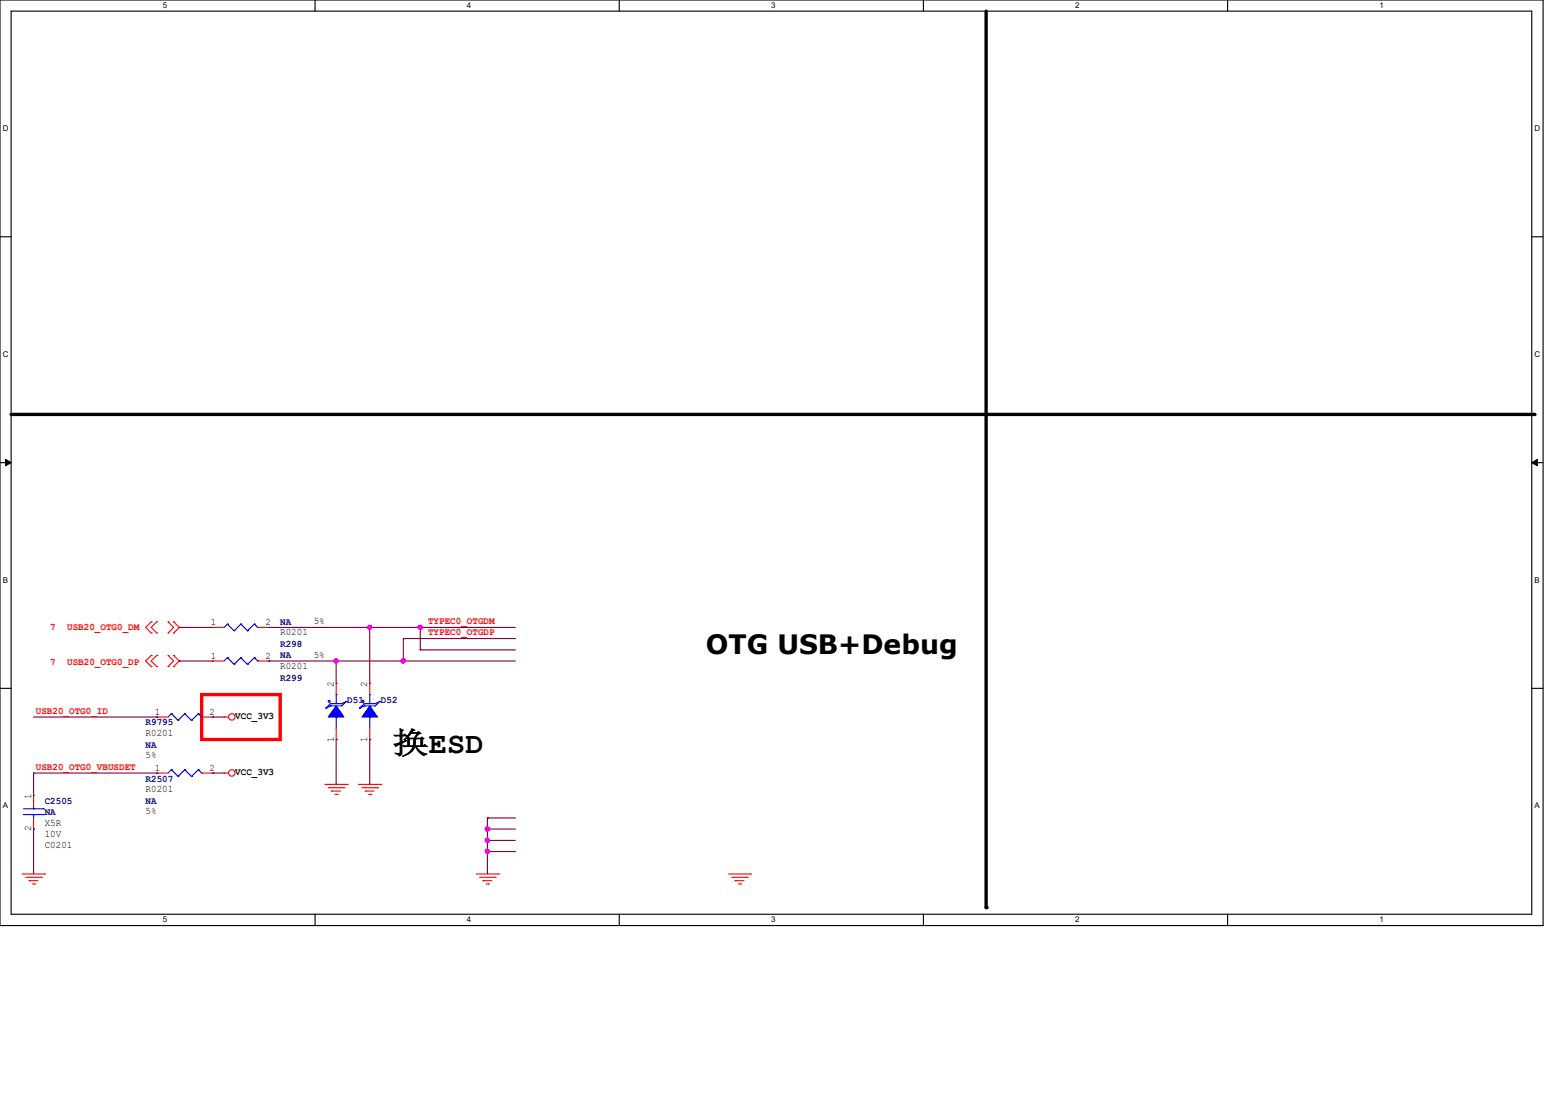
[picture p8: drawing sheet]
<svg xmlns="http://www.w3.org/2000/svg" width="297mm" height="210mm" viewBox="0 0 297 210" stroke-linecap="round" stroke-linejoin="round" font-family="sans-serif">
<path d="M0 0h293.8v176.2h-293.8zM2.1 2.1h289.5v172h-289.5z" fill="none" stroke="#000" stroke-width=".21"/>
<g fill="#fff">
<path d="M31 .2h.8v1.7h-.8z"/>
<path d="M31 174.3h.8v1.7h-.8z"/>
</g>
<path d="M60 0v2.1M60 174.1v2.1" fill="none" stroke="#000" stroke-width=".21"/>
<g fill="#fff">
<path d="M88.9 .2h.8v1.7h-.8z"/>
<path d="M88.9 174.3h.8v1.7h-.8z"/>
</g>
<path d="M117.9 0v2.1M117.9 174.1v2.1" fill="none" stroke="#000" stroke-width=".21"/>
<g fill="#fff">
<path d="M146.8 .2h.8v1.7h-.8z"/>
<path d="M146.8 174.3h.8v1.7h-.8z"/>
</g>
<path d="M175.8 0v2.1M175.8 174.1v2.1" fill="none" stroke="#000" stroke-width=".21"/>
<g fill="#fff">
<path d="M204.7 .2h.8v1.7h-.8z"/>
<path d="M204.7 174.3h.8v1.7h-.8z"/>
</g>
<path d="M233.7 0v2.1M233.7 174.1v2.1" fill="none" stroke="#000" stroke-width=".21"/>
<g fill="#fff">
<path d="M262.6 .2h.8v1.7h-.8z"/>
<path d="M262.6 174.3h.8v1.7h-.8z"/>
<path d="M.6 23.6h1v1.7h-1z"/>
<path d="M292.2 23.6h1v1.7h-1z"/>
<path d="M.6 66.5h1v1.7h-1z"/>
<path d="M292.2 66.5h1v1.7h-1z"/>
</g>
<path d="M0 45.1h2.1M291.6 45.1h2.2" fill="none" stroke="#000" stroke-width=".21"/>
<g fill="#fff">
<path d="M.6 109.6h.9v1.7h-.9z"/>
<path d="M292.2 109.6h1v1.7h-1z"/>
</g>
<path d="M0 88.1h2.1M291.6 88.1h2.2" fill="none" stroke="#000" stroke-width=".21"/>
<path d="M1.1 87.5l1 .6-1 .6zM291.6 88.1l1.1-.6v1.2z" fill="#000" stroke="#000" stroke-width=".19"/>
<g fill="#fff">
<path d="M.6 152.5h.9v1.7h-.9z"/>
<path d="M292.2 152.5h1v1.7h-1z"/>
</g>
<path d="M0 131.1h2.1M291.6 131.1h2.2" fill="none" stroke="#000" stroke-width=".21"/>
<path d="M187.7 2.1v170.7M2.1 78.9h290" fill="none" stroke="#000" stroke-width=".64"/>
<g fill="#000">
<circle cx="187.7" cy="78.9" r=".32"/>
<circle cx="292.1" cy="78.9" r=".32"/>
<circle cx="187.7" cy="172.8" r=".32"/>
</g>
<path d="M38.4 132.2h14.9v8.6h-14.9z" fill="none" stroke="#f00" stroke-width=".64"/>
<g fill="none" stroke="#f00" stroke-width=".21">
<path d="M28.8 118.4h.1M28.8 118.4l-1.1 1.1 1.1 1M29.8 118.4h.1M29.8 118.4l-1 1.1 1 1M32 118.4h.1M32 118.4l1.1 1.1-1.1 1M33.1 118.4h.1M33.1 118.4l1 1.1-1 1M40.5 119.5h.1M40.5 119.5h2.2M49.1 119.5h2.1M51.2 119.5h.1"/>
<path d="M28.8 124.8h.1M28.8 126.9h.1M28.8 120.5h.1M28.8 124.8l-1.1 1.1 1.1 1M29.8 124.8h.1M29.8 126.9h.1M29.8 120.5h.1M29.8 136.5h.1M29.8 136.5h2.2M29.8 124.8l-1 1.1 1 1M32 124.8h.1M32 126.9h.1"/>
<path d="M32 120.5h.1M32 124.8l1.1 1.1-1.1 1M33.1 126.9h.1M33.1 124.8h.1M33.1 120.5h.1M33.1 124.8l1 1.1-1 1M38.4 136.5h2.1M40.5 136.5h.1M40.5 125.9h.1M40.5 125.9h2.2M42.7 136.5h.1M42.7 136.5h.8"/>
<path d="M49.1 125.9h2.1M51.2 125.9h.1M64 130.1h.1M64 130.1v2.1M64 138.7v2.1M70.4 130.1h.1M70.4 130.1v2.1M70.4 138.7v2.1M6.4 151.5h.1M6.4 157.9h.1M6.4 151.5v2.1M6.4 155.7v2.2"/>
<path d="M29.8 147.2h.1M29.8 147.2h2.2M38.4 147.2h2.1M40.5 147.2h.1M42.7 147.2h.1M42.7 147.2h.8M61.8 149.4h4.3M62.5 150h3M63.1 150.6h.1M63.1 150.6h1.8M63.8 151.3h.4M64 140.8h.1"/>
<path d="M64.2 151.3h.1M65.5 150h.1M66.1 149.4h.1M68.2 149.4h4.3M68.9 150h3M69.6 150.6h.1M69.6 150.6h1.6M70.2 151.3h.4M70.4 140.8h.1M70.6 151.3h.1M71.9 150h.1M72.5 149.4h.1"/>
<path d="M4.2 166.4h4.3M4.9 167h3M5.5 167.7h.1M5.5 167.7h1.7M6.2 168.3h.4M6.6 168.3h.1M7.9 167h.1M8.5 166.4h.1M90.7 166.4h4.2M91.3 167h3M91.9 167.7h.1M91.9 167.7h1.7"/>
<path d="M92.6 168.3h.4M93 168.3h.1M94.3 167h.1M94.9 166.4h.1M138.7 166.4h4.2M139.3 167h3M140 167.7h.1M140 167.7h1.6M140.6 168.3h.4M141 168.3h.1M142.3 167h.1M142.9 166.4h.1"/>
<circle cx="44.1" cy="136.5" r=".61"/>
<circle cx="44.1" cy="147.2" r=".61"/>
</g>
<g fill="none" stroke="#00f" stroke-width=".21">
<path d="M43.3 118.8h.1M43.3 118.8l-.6 .7M43.3 118.8l1.3 1.3M45.8 118.8h.1M45.8 118.8l-1.2 1.3M45.8 118.8l1.3 1.3M48.4 118.8h.1M48.4 118.8l-1.3 1.3M48.4 118.8l.7 .7M49.1 119.5h.1M32.6 135.9h.1M32.6 135.9l-.6 .6"/>
<path d="M32.6 135.9l1.3 1.3M33.9 137.2h.1M35.2 135.9h.1M35.2 135.9l-1.3 1.3M35.2 135.9l1.2 1.3M36.4 137.2h.1M37.8 135.9h.1M37.8 135.9l-1.4 1.3M37.8 135.9l.6 .6M38.4 136.5h.1M43.3 125.2h.1M43.3 125.2l-.6 .7"/>
<path d="M43.3 125.2l1.3 1.3M44.6 120.1h.1M44.6 126.5h.1M45.8 125.2h.1M45.8 125.2l-1.2 1.3M45.8 125.2l1.3 1.3M47.1 120.1h.1M47.1 126.5h.1M48.4 125.2h.1M48.4 125.2l-1.3 1.3M48.4 125.2l.7 .7M49.1 125.9h.1"/>
<path d="M62.1 134.8h.1M62.9 134h.1M62.9 134.4h.1M62.9 134l-.8 .8M62.9 134.4l-.8 .4M64 136.5h.1M64 132.2h.1M64 132.2v1.8M64 136.5v2.2M65.9 133.6h.1M65.9 133.6l-.8 .4h-2.2M65.9 133.6l-.8 .8h-2.2"/>
<path d="M68.5 134.8h.1M69.3 134h.1M69.3 134.4h.1M69.3 134l-.8 .8M69.3 134.4l-.8 .4M70.4 136.5h.1M70.4 132.2h.1M70.4 132.2v1.8M70.4 136.5v2.2M72.3 133.6h.1M72.3 133.6l-.8 .4h-2.2M72.3 133.6l-.8 .8h-2.2"/>
<path d="M4.4 155.1h3.9M4.4 154h3.9M6.4 154h.1M6.4 155.1h.1M6.4 153.6v.4M6.4 155.1v.6M8.3 155.1h.1M8.3 154h.1M32.6 146.6h.1M32.6 146.6l-.6 .6M32.6 146.6l1.3 1.2M33.9 147.8h.1"/>
<path d="M35.2 146.6h.1M35.2 146.6l-1.3 1.2M35.2 146.6l1.2 1.2M36.4 147.8h.1M37.8 146.6h.1M37.8 146.6l-1.4 1.2M37.8 146.6l.6 .6M38.4 147.2h.1"/>
<circle cx="62.7" cy="133.5" r=".19"/>
<circle cx="69.1" cy="133.5" r=".19"/>
</g>
<g fill="#00f" stroke="#00f" stroke-width=".21">
<path d="M64 134.4l1.5 2.1h-3z" fill-rule="evenodd"/>
<path d="M70.4 134.4l1.5 2.1h-3z" fill-rule="evenodd"/>
</g>
<g fill="none" stroke="#7f003f" stroke-width=".21">
<path d="M34.1 119.5h.1M34.1 119.5h6.4M51.2 119.5h.1M51.2 119.5h46.9M70.4 119.5h.1M70.4 119.5v10.6M80 119.5h.1M80 119.5v4.2M6.4 136.5h23.4M29.8 136.5h.1M34.1 125.9h.1M34.1 125.9h6.4"/>
<path d="M40.5 136.5h.1M40.5 136.5h2.2M51.2 125.9h.1M51.2 125.9h46.9M64 125.9h.1M64 125.9v4.2M76.8 121.6h.1M76.8 125.9h.1M76.8 121.6v4.3M76.8 121.6h21.3M80 123.7h.1M80 123.7h18.1"/>
<path d="M6.4 147.2h.1M6.4 157.9h.1M6.4 147.2h23.4M6.4 147.2v4.3M6.4 157.9v8.5M29.8 147.2h.1M40.5 147.2h.1M40.5 147.2h2.2M64 140.8h.1M64 140.8v8.6M70.4 140.8h.1M70.4 140.8v8.6"/>
<path d="M92.8 155.7h.1M92.8 157.9h.1M92.8 155.7v10.7M92.8 155.7h5.3M92.8 157.9h5.3M92.8 160h.1M92.8 162.1h.1M92.8 160h5.3M92.8 162.1h5.3"/>
</g>
<g fill="#f0f" stroke="#f0f" stroke-width=".21">
<circle cx="80" cy="119.4" r=".4"/>
<circle cx="70.4" cy="119.4" r=".4"/>
<circle cx="76.8" cy="125.8" r=".4"/>
<circle cx="64" cy="125.8" r=".4"/>
<circle cx="92.8" cy="157.8" r=".4"/>
<circle cx="92.8" cy="160" r=".4"/>
<circle cx="92.8" cy="162.1" r=".4"/>
</g>
<text font-size="5.8" x="74.7" y="143.5">换ESD</text>
<text font-size="5.1" x="134.4" y="124.5">OTG USB+Debug</text>
<g font-size="1.9">
<text x="40.1" y="119">1</text>
<text x="50.5" y="119">2</text>
<text x="59.7" y="118.8">5%</text>
<text x="40.1" y="125.4">1</text>
<text x="50.5" y="125.4">2</text>
<text x="53.3" y="120.9">R0201</text>
<text x="59.7" y="125.2">5%</text>
<text x="53.3" y="127.3">R0201</text>
<text x="63.5" y="130.8" transform="rotate(-90 63.5 130.8)">2</text>
<text x="69.9" y="130.8" transform="rotate(-90 69.9 130.8)">2</text>
<text x="29.5" y="136.1">1</text>
<text x="39.9" y="136.1">2</text>
<text x="44.8" y="136.9">VCC_3V3</text>
<text x="27.7" y="140.2">R0201</text>
<text x="63.5" y="141.2" transform="rotate(-90 63.5 141.2)">1</text>
<text x="69.9" y="141.2" transform="rotate(-90 69.9 141.2)">1</text>
<text x="27.7" y="144.4">5%</text>
<text x="29.5" y="146.7">1</text>
<text x="39.9" y="146.7">2</text>
<text x="44.8" y="147.5">VCC_3V3</text>
<text x="5.9" y="152.1" transform="rotate(-90 5.9 152.1)">1</text>
<text x="27.7" y="150.8">R0201</text>
<text x="27.7" y="155.1">5%</text>
<text x="5.9" y="158.3" transform="rotate(-90 5.9 158.3)">2</text>
<text x="8.5" y="161.5">C0201</text>
<text x="8.5" y="157.2">X5R</text>
<text x="8.5" y="159.3">10V</text>
</g>
<g font-size="1.9" fill="#00007f">
<text x="53.3" y="119">NA</text>
<text x="53.3" y="123.2">R298</text>
<text x="53.3" y="125.4">NA</text>
<text x="53.3" y="129.6">R299</text>
<text x="66.1" y="133.9">D51</text>
<text x="72.5" y="133.9">D52</text>
<text x="27.7" y="138.1">R9795</text>
<text x="27.7" y="142.4">NA</text>
<text x="27.7" y="148.8">R2507</text>
<text x="8.5" y="153.1">C2505</text>
<text x="8.5" y="155.2">NA</text>
<text x="27.7" y="153.1">NA</text>
</g>
<g font-size="1.9" fill="#f00">
<text x="81.5" y="118.8">TYPEC0_OTGDM</text>
<text x="9.6" y="120">7</text>
<text x="12.8" y="120">USB20_OTG0_DM</text>
<text x="81.5" y="120.9">TYPEC0_OTGDP</text>
<text x="9.6" y="126.6">7</text>
<text x="12.8" y="126.6">USB20_OTG0_DP</text>
<text x="6.8" y="135.9">USB20_OTG0_ID</text>
<text x="6.8" y="146.6">USB20_OTG0_VBUSDET</text>
</g>
<g font-size="1.5">
<text x="31" y="1.6">5</text>
<text x="88.9" y="1.6">4</text>
<text x="146.8" y="1.6">3</text>
<text x="204.7" y="1.6">2</text>
<text x="262.6" y="1.6">1</text>
<text x=".6" y="24.9">D</text>
<text x="292.2" y="24.9">D</text>
<text x=".6" y="67.9">C</text>
<text x="292.2" y="67.9">C</text>
<text x=".6" y="110.9">B</text>
<text x="292.2" y="110.9">B</text>
<text x=".6" y="153.9">A</text>
<text x="292.2" y="153.9">A</text>
<text x="31" y="175.6">5</text>
<text x="88.9" y="175.6">4</text>
<text x="146.8" y="175.6">3</text>
<text x="204.7" y="175.6">2</text>
<text x="262.6" y="175.6">1</text>
</g>
</svg>
